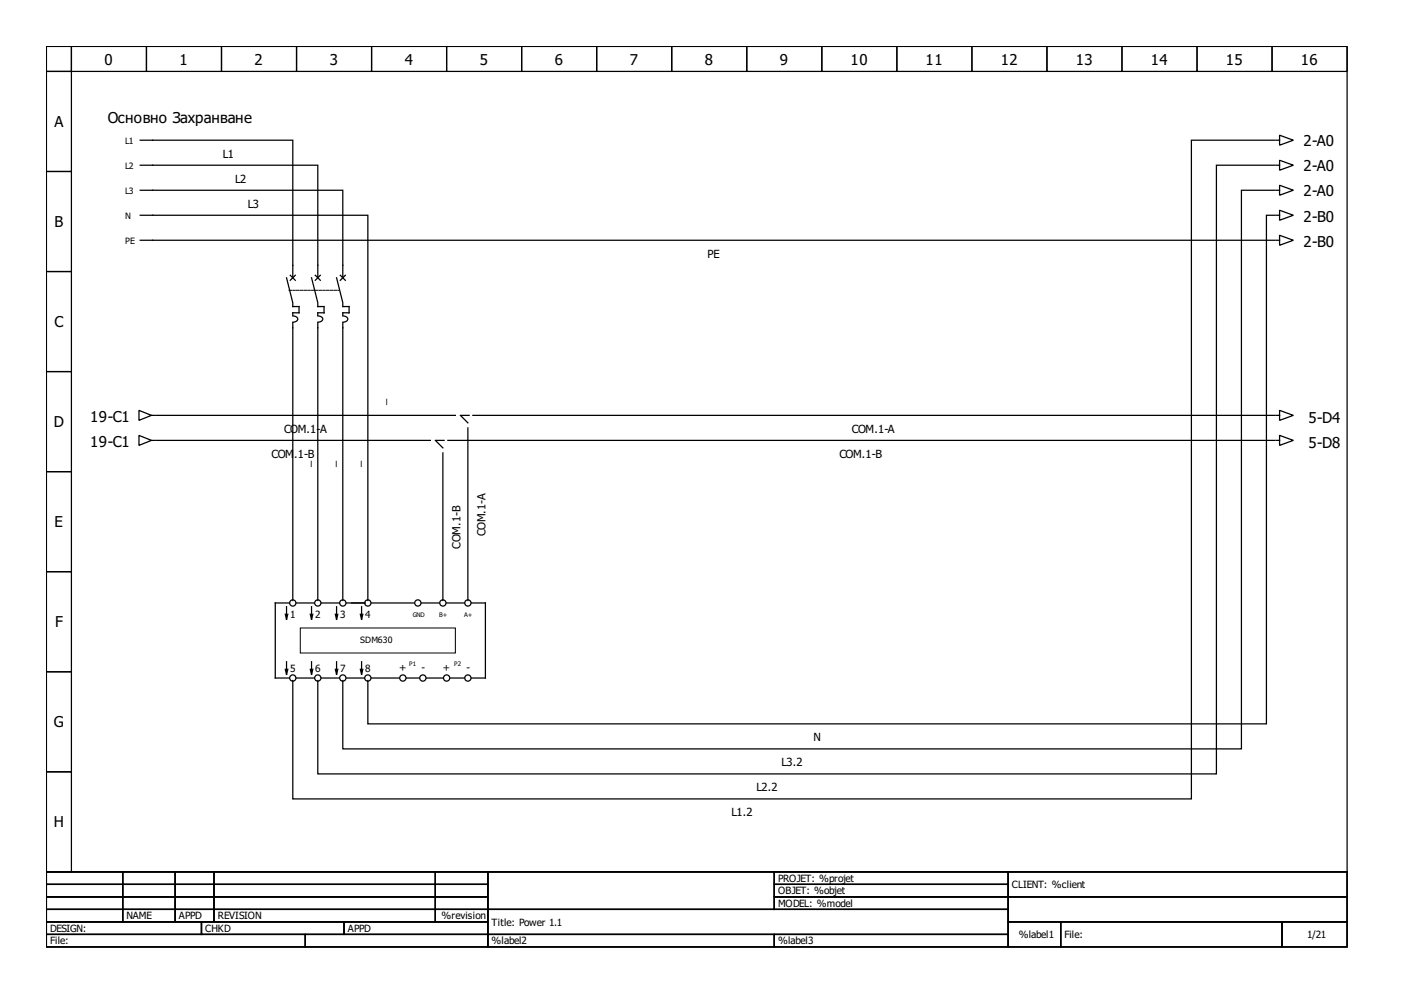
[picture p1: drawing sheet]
<svg xmlns="http://www.w3.org/2000/svg" width="297mm" height="210mm" viewBox="0 0 297 210" stroke-linecap="round" stroke-linejoin="round" font-family="sans-serif">
<g fill="none" stroke="#000" stroke-width=".26">
<path d="M9.8 9.8h274.4v174.1h-274.4zM9.8 9.8h5.3v5.3h-5.3zM9.8 15.1h5.3v21.1h-5.3zM15.1 9.8h15.8v5.3h-15.8zM30.9 9.8h15.8v5.3h-15.8zM46.7 9.8h15.9v5.3h-15.9zM62.6 9.8h15.8v5.3h-15.8zM78.4 9.8h15.8v5.3h-15.8zM94.2 9.8h15.9v5.3h-15.9zM110.1 9.8h15.8v5.3h-15.8zM125.9 9.8h15.8v5.3h-15.8zM141.7 9.8h15.8v5.3h-15.8z"/>
<path d="M157.5 9.8h15.9v5.3h-15.9zM173.4 9.8h15.8v5.3h-15.8zM189.2 9.8h15.8v5.3h-15.8zM205 9.8h15.9v5.3h-15.9zM220.9 9.8h15.8v5.3h-15.8zM236.7 9.8h15.8v5.3h-15.8zM252.5 9.8h15.9v5.3h-15.9zM268.4 9.8h15.8v5.3h-15.8zM9.8 36.2h5.3v21.1h-5.3zM29.6 29.6h32.2v29M29.6 34.9h37.4v23.7M268.9 29.6h-17.6v138.9h-189.5v-24.9"/>
<path d="M268.9 34.9h-12.3v128.4h-189.6v-19.7M269.2 29.6h.7M269.2 34.9h.7M269.9 28.5l2.9 1.1-2.9 1zM269.9 33.8l2.9 1.1-2.9 1zM269.9 39.1l2.9 1-2.9 1.1zM9.8 57.3h5.3v21.1h-5.3zM29.6 40.1h42.7v18.5M29.6 45.4h48v81.3M60.4 58.6l1.4 5.3v.8h1.3v1.3h-1.3v.5M61.2 58.1l1.1 1M62.3 58.1l-1.1 1"/>
<path d="M65.7 58.6l1.3 5.3v.8h1.4v1.3h-1.4v.5M66.5 58.1l1.1 1M67.6 58.1l-1.1 1M71 58.6l1.3 5.3v.8h1.3v1.3h-1.3v.5M71.8 58.1l1 1M72.8 58.1l-1 1M268.9 50.7h-239.3M268.9 45.4h-1.7v107.3h-189.6v-9.1M268.9 40.1h-7v117.9h-189.6v-14.4M269.2 45.4h.7M269.2 50.7h.7M269.2 40.1h.7"/>
<path d="M269.9 44.4l2.9 1-2.9 1.1zM269.9 49.6l2.9 1.1-2.9 1zM9.8 78.4h5.3v21.1h-5.3zM61.8 66.6a.79 .79 0 0 1 .9 1l-.5 .3-.4 .1M61.8 68.1v58.6M67 66.6a.79 .79 0 0 1 1 1l-.5 .3-.5 .1M67 68.1v58.6M72.3 66.6a.79 .79 0 0 1 1 1l-.6 .3-.4 .1M72.3 68.1v58.6M9.8 99.5h5.3v21.1h-5.3zM29.3 86.6l2.7 1-2.7 1.1zM29.3 91.8l2.7 1.1-2.7 1.1z"/>
<path d="M32 87.6h.7M32 92.9h.7M33 87.6h63.1M33 92.9h57.8M91.8 92.9l1.6 1.6M92.1 92.9h1.6M93.4 95.5v31.2M94.5 92.9h174.4M97.1 87.6l1.6 1.6M97.4 87.6h1.6M98.7 90.3v36.4M99.8 87.6h169.1"/>
<path d="M269.2 87.6h.7M269.2 92.9h.7M269.9 86.6l2.9 1-2.9 1.1zM269.9 91.8l2.9 1.1-2.9 1.1zM9.8 120.6h5.3v21.1h-5.3zM60.2 129.6l.2 1M60.4 128v2.6M60.4 139.6v2.6M60.7 129.6l-.3 1M61 127.2h-2.9v15.8h2.9M62.6 127.2h3.7M65.5 129.6l.2 1"/>
<path d="M65.7 128v2.6M65.7 139.6v2.6M66 129.6l-.3 1M67.8 127.2h3.7M70.7 129.6l.3 1M71 128v2.6M71 139.6v2.6M71.3 129.6l-.3 1M73.1 127.2h4M76 129.6l.3 1M76.3 128v2.6M76.3 139.6v2.6"/>
<path d="M76.5 129.6l-.2 1M78.4 127.2h9M88.9 127.2h3.7M94.2 127.2h3.7M99.5 127.2h2.9v15.8h-2.9M9.8 141.7h5.3v21.1h-5.3zM60.2 141.2l.2 1M60.7 141.2l-.3 1M62.6 143h3.7M65.5 141.2l.2 1M66 141.2l-.3 1M67.8 143h3.7"/>
<path d="M70.7 141.2l.3 1M71.3 141.2l-.3 1M73.1 143h3.7M76 141.2l.3 1M76.5 141.2l-.2 1M78.4 143h5.8M85.8 143h2.6M90 143h3.4M95 143h2.9M9.8 162.8h5.3v21.1h-5.3zM9.8 183.9h274.4v15.9h-274.4zM9.8 183.9h16.1v2.7h-16.1z"/>
<path d="M9.8 186.6h16.1v2.6h-16.1zM9.8 189.2h16.1v2.6h-16.1zM9.8 191.8h16.1v2.7h-16.1zM9.8 194.5h32.7v2.6h-32.7zM9.8 197.1h54.6v2.7h-54.6zM25.9 183.9h11.1v2.7h-11.1zM25.9 186.6h11.1v2.6h-11.1zM25.9 189.2h11.1v2.6h-11.1zM25.9 191.8h11.1v2.7h-11.1zM37 183.9h8.1v2.7h-8.1zM37 186.6h8.1v2.6h-8.1zM37 189.2h8.1v2.6h-8.1z"/>
<path d="M37 191.8h8.1v2.7h-8.1zM42.5 194.5h30.1v2.6h-30.1zM45.1 183.9h46.7v2.7h-46.7zM45.1 186.6h46.7v2.6h-46.7zM45.1 189.2h46.7v2.6h-46.7zM45.1 191.8h46.7v2.7h-46.7zM64.4 197.1h38.5v2.7h-38.5zM72.6 194.5h30.3v2.6h-30.3zM91.8 183.9h11.1v2.7h-11.1zM91.8 186.6h11.1v2.6h-11.1zM91.8 189.2h11.1v2.6h-11.1zM91.8 191.8h11.1v2.7h-11.1z"/>
<path d="M102.9 183.9h60.4v7.9h-60.4zM102.9 191.8h109.8v5.3h-109.8zM102.9 197.1h60.4v2.7h-60.4zM163.3 183.9h49.4v2.7h-49.4zM163.3 186.6h49.4v2.6h-49.4zM163.3 189.2h49.4v2.6h-49.4zM163.3 197.1h49.4v2.7h-49.4zM212.7 183.9h71.5v5.3h-71.5zM212.7 189.2h71.5v5.3h-71.5zM212.7 194.5h11.1v5.3h-11.1zM223.8 194.5h46.7v5.3h-46.7zM270.5 194.5h13.7v5.3h-13.7z"/>
<circle cx="61.8" cy="127.2" r=".66"/>
<circle cx="67" cy="127.2" r=".66"/>
<circle cx="72.3" cy="127.2" r=".66"/>
<circle cx="77.6" cy="127.2" r=".66"/>
<circle cx="88.2" cy="127.2" r=".66"/>
<circle cx="93.4" cy="127.2" r=".66"/>
<circle cx="98.7" cy="127.2" r=".66"/>
<circle cx="61.8" cy="143" r=".66"/>
<circle cx="67" cy="143" r=".66"/>
<circle cx="72.3" cy="143" r=".66"/>
<circle cx="77.6" cy="143" r=".66"/>
<circle cx="85" cy="143" r=".66"/>
<circle cx="89.2" cy="143" r=".66"/>
<circle cx="94.2" cy="143" r=".66"/>
<circle cx="98.7" cy="143" r=".66"/>
</g>
<path d="M61 61.2h10.5" fill="none" stroke="#000" stroke-width=".21" stroke-dasharray=".5 .3"/>
<path d="M63.4 132.5h32.7v5.3h-32.7z" fill="none" stroke="#000" stroke-width=".21"/>
<g font-size="3.2">
<text x="22.1" y="13.6">0</text>
<text x="37.9" y="13.6">1</text>
<text x="53.7" y="13.6">2</text>
<text x="69.6" y="13.6">3</text>
<text x="85.4" y="13.6">4</text>
<text x="101.2" y="13.6">5</text>
<text x="117" y="13.6">6</text>
<text x="132.9" y="13.6">7</text>
<text x="148.7" y="13.6">8</text>
<text x="164.5" y="13.6">9</text>
<text x="179.4" y="13.6">10</text>
<text x="195.3" y="13.6">11</text>
<text x="211.1" y="13.6">12</text>
<text x="226.9" y="13.6">13</text>
<text x="242.8" y="13.6">14</text>
<text x="258.6" y="13.6">15</text>
<text x="274.4" y="13.6">16</text>
<text x="11.5" y="26.8">A</text>
<text x="22.7" y="25.9">Основно Захранване</text>
<text x="275" y="30.9">2-A0</text>
<text x="275" y="36.2">2-A0</text>
<text x="275" y="41.5">2-A0</text>
<text x="11.5" y="47.9">B</text>
<text x="275" y="46.7">2-B0</text>
<text x="275" y="52">2-B0</text>
<text x="11.5" y="69">C</text>
<text x="19" y="88.9">19-C1</text>
<text x="276" y="89.2">5-D4</text>
<text x="11.4" y="90.1">D</text>
<text x="19" y="94.2">19-C1</text>
<text x="276" y="94.5">5-D8</text>
<text x="11.5" y="111.2">E</text>
<text x="11.6" y="132.3">F</text>
<text x="11.4" y="153.5">G</text>
<text x="11.4" y="174.6">H</text>
</g>
<g font-size="2.4">
<text x="47" y="33.3">L1</text>
<text x="49.6" y="38.5">L2</text>
<text x="52.3" y="43.8">L3</text>
<text x="149.2" y="54.4">PE</text>
<text x="81.3" y="85.5" transform="rotate(-90 81.3 85.5)">_</text>
<text x="59.9" y="91.3">COM.1-</text>
<text x="67.5" y="91.3">A</text>
<text x="179.7" y="91.3">COM.1-A</text>
<text x="57.3" y="96.6">COM</text>
<text x="62" y="96.6">.1-B</text>
<text x="65.5" y="98.6" transform="rotate(-90 65.5 98.6)">_</text>
<text x="70.7" y="98.6" transform="rotate(-90 70.7 98.6)">_</text>
<text x="76" y="98.6" transform="rotate(-90 76 98.6)">_</text>
<text x="177.1" y="96.6">COM.1-B</text>
<text x="102.4" y="113.1" transform="rotate(-90 102.4 113.1)">COM.1-A</text>
<text x="97.1" y="115.7" transform="rotate(-90 97.1 115.7)">COM.1-B</text>
<text x="164.9" y="161.7">L3.2</text>
<text x="171.6" y="156.4">N</text>
<text x="159.6" y="167">L2.2</text>
<text x="154.3" y="172.2">L1.2</text>
</g>
<g font-size="2.1">
<text x="61.2" y="130.4">1</text>
<text x="66.5" y="130.4">2</text>
<text x="71.8" y="130.4">3</text>
<text x="77.1" y="130.4">4</text>
<text x="61.2" y="141.7">5</text>
<text x="66.5" y="141.7">6</text>
<text x="71.8" y="141.7">7</text>
<text x="77.1" y="141.7">8</text>
<text x="84.2" y="141.5">+</text>
<text x="88.9" y="141.5">-</text>
<text x="93.4" y="141.5">+</text>
<text x="98.4" y="141.5">-</text>
<text x="164.1" y="186">PROJET: %projet</text>
<text x="164.1" y="188.7">OBJET: %objet</text>
<text x="164.1" y="191.3">MODEL: %model</text>
<text x="213.5" y="187.4">CLIENT: %client</text>
<text x="10.6" y="196.6">DESIGN:</text>
<text x="26.7" y="194">NAME</text>
<text x="37.8" y="194">APPD</text>
<text x="43.3" y="196.6">CHKD</text>
<text x="45.9" y="194">REVISION</text>
<text x="73.4" y="196.6">APPD</text>
<text x="93.2" y="194">%revision</text>
<text x="103.7" y="195.3">Title: Power 1.1</text>
<text x="214.9" y="197.9">%label1</text>
<text x="224.6" y="197.9">File:</text>
<text x="275.7" y="197.9">1/21</text>
<text x="10.6" y="199.2">File:</text>
<text x="103.7" y="199.2">%label2</text>
<text x="164.1" y="199.2">%label3</text>
</g>
<g font-size="1.8">
<text x="26.4" y="35.6">L2</text>
<text x="26.4" y="30.4">L1</text>
<text x="26.4" y="40.9">L3</text>
<text x="26.4" y="46.2">N</text>
<text x="26.4" y="51.5">PE</text>
<text x="76" y="135.6">SDM630</text>
</g>
<g font-size="1.3">
<text x="87.1" y="130.1">GND</text>
<text x="92.6" y="130.1">B+</text>
<text x="97.9" y="130.1">A+</text>
<text x="86.3" y="140.4">P1</text>
<text x="95.8" y="140.4">P2</text>
</g>
</svg>
